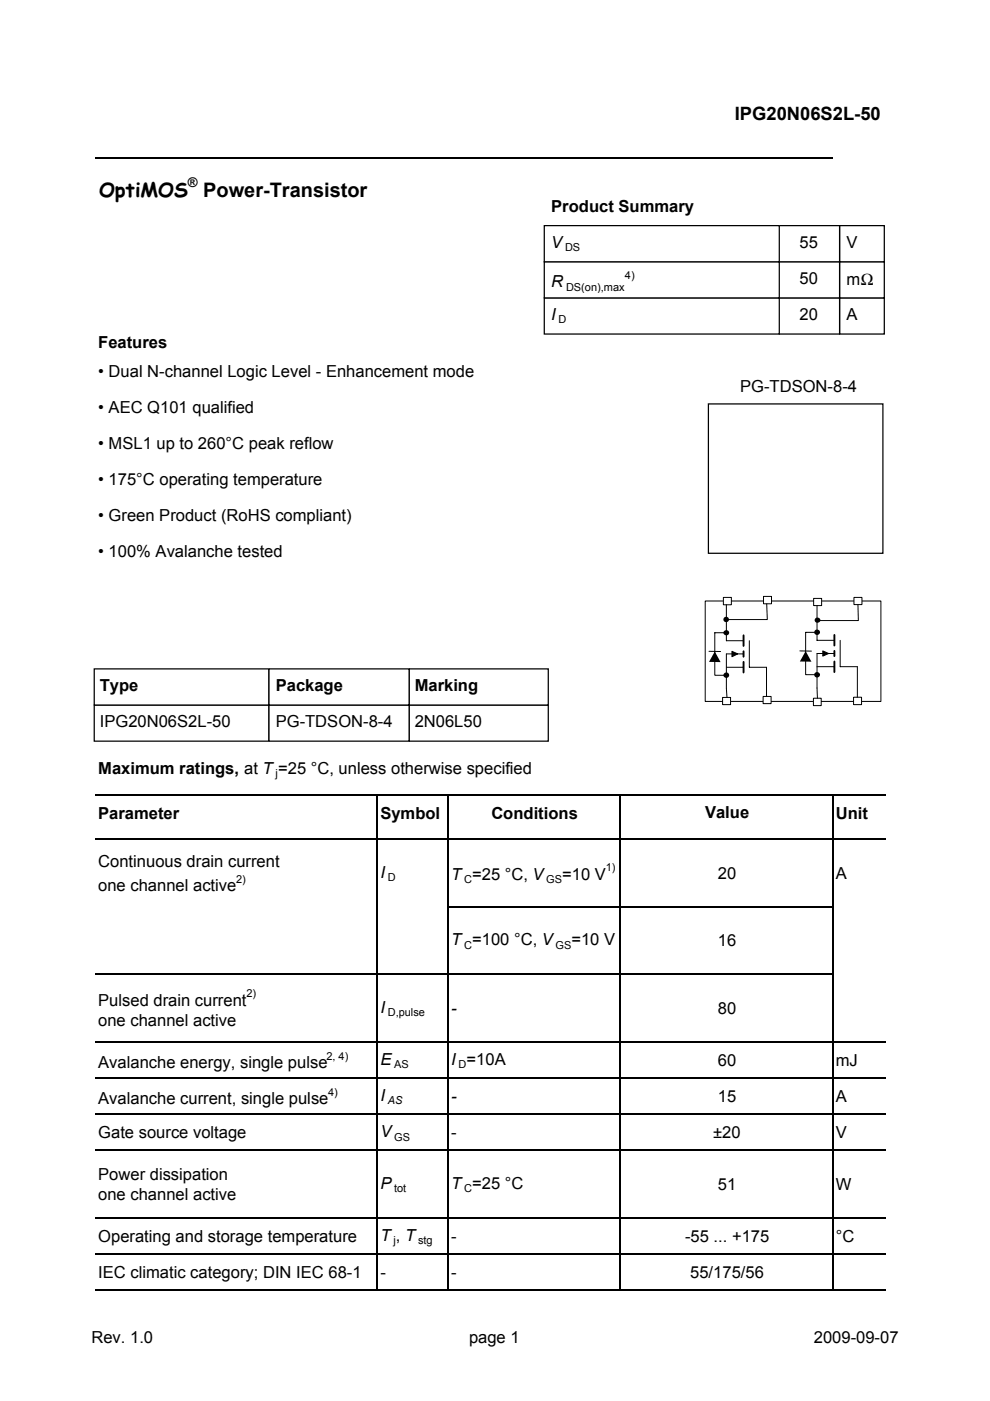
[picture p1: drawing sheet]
<svg xmlns="http://www.w3.org/2000/svg" width="210mm" height="297mm" viewBox="0 0 210 297" stroke-linecap="round" stroke-linejoin="round" font-family="sans-serif">
<g fill="none" stroke="#000" stroke-width=".34">
<path d="M20.2 33.4h156.4M20.2 168.5h167.5M20.2 177.9h167.5M80 168.7v105.1M95 168.7v105.1M131.4 168.7v105.1M176.5 168.7v105.1M95.2 192.2h81.5M20.2 206.6h156.5M20.2 220.9h167.5M20.2 228.6h167.5M20.2 236.3h167.5"/>
<path d="M20.2 243.9h167.5M20.2 258.3h167.5M20.2 265.9h167.5M20.2 273.6h167.5"/>
</g>
<path d="M178 63.2h9.5v7.6h-9.5z" fill="#fff"/>
<path d="M178 63.2h9.5v7.6h-9.5z" fill="none" stroke="#000" stroke-width=".26"/>
<path d="M165.2 63.2h12.8v7.6h-12.8z" fill="#fff"/>
<path d="M165.2 63.2h12.8v7.6h-12.8z" fill="none" stroke="#000" stroke-width=".26"/>
<path d="M115.4 63.2h49.8v7.6h-49.8z" fill="#fff"/>
<path d="M115.4 63.2h49.8v7.6h-49.8z" fill="none" stroke="#000" stroke-width=".26"/>
<path d="M178 55.5h9.5v7.7h-9.5z" fill="#fff"/>
<path d="M178 55.5h9.5v7.7h-9.5z" fill="none" stroke="#000" stroke-width=".26"/>
<path d="M165.2 55.5h12.8v7.7h-12.8z" fill="#fff"/>
<path d="M165.2 55.5h12.8v7.7h-12.8z" fill="none" stroke="#000" stroke-width=".26"/>
<path d="M115.4 55.5h49.8v7.7h-49.8z" fill="#fff"/>
<path d="M115.4 55.5h49.8v7.7h-49.8z" fill="none" stroke="#000" stroke-width=".26"/>
<path d="M178 47.8h9.5v7.7h-9.5z" fill="#fff"/>
<path d="M178 47.8h9.5v7.7h-9.5z" fill="none" stroke="#000" stroke-width=".26"/>
<path d="M165.2 47.8h12.8v7.7h-12.8z" fill="#fff"/>
<path d="M165.2 47.8h12.8v7.7h-12.8z" fill="none" stroke="#000" stroke-width=".26"/>
<path d="M115.4 47.8h49.8v7.7h-49.8z" fill="#fff"/>
<path d="M115.4 47.8h49.8v7.7h-49.8z" fill="none" stroke="#000" stroke-width=".26"/>
<path d="M116.2 49.1h48.2v5.4h-48.2z" fill="#fff"/>
<path d="M116.2 49.1h48.2v5.4h-48.2z" fill="none" stroke="#fff" stroke-width=".26"/>
<path d="M165.8 49.1h11.4v5.4h-11.4z" fill="#fff"/>
<path d="M165.8 49.1h11.4v5.4h-11.4z" fill="none" stroke="#fff" stroke-width=".26"/>
<path d="M178.9 49.1h8v5.4h-8z" fill="#fff"/>
<path d="M178.9 49.1h8v5.4h-8z" fill="none" stroke="#fff" stroke-width=".26"/>
<path d="M116.2 56.8h48.2v5.3h-48.2z" fill="#fff"/>
<path d="M116.2 56.8h48.2v5.3h-48.2z" fill="none" stroke="#fff" stroke-width=".26"/>
<path d="M165.8 56.8h11.4v5.3h-11.4z" fill="#fff"/>
<path d="M165.8 56.8h11.4v5.3h-11.4z" fill="none" stroke="#fff" stroke-width=".26"/>
<path d="M178.9 56.8h8v5.3h-8z" fill="#fff"/>
<path d="M178.9 56.8h8v5.3h-8z" fill="none" stroke="#fff" stroke-width=".26"/>
<path d="M116.2 64.4h48.2v5.4h-48.2z" fill="#fff"/>
<path d="M116.2 64.4h48.2v5.4h-48.2z" fill="none" stroke="#fff" stroke-width=".26"/>
<path d="M165.8 64.4h11.4v5.4h-11.4z" fill="#fff"/>
<path d="M165.8 64.4h11.4v5.4h-11.4z" fill="none" stroke="#fff" stroke-width=".26"/>
<path d="M178.9 64.4h8v5.4h-8z" fill="#fff"/>
<path d="M178.9 64.4h8v5.4h-8z" fill="none" stroke="#fff" stroke-width=".26"/>
<path d="M116.2 41.4h48.2v5.4h-48.2z" fill="#fff"/>
<path d="M116.2 41.4h48.2v5.4h-48.2z" fill="none" stroke="#fff" stroke-width=".26"/>
<path d="M86.7 149.5h29.5v7.6h-29.5z" fill="#fff"/>
<path d="M86.7 149.5h29.5v7.6h-29.5z" fill="none" stroke="#000" stroke-width=".26"/>
<path d="M57 149.5h29.7v7.6h-29.7z" fill="#fff"/>
<path d="M57 149.5h29.7v7.6h-29.7z" fill="none" stroke="#000" stroke-width=".26"/>
<path d="M20 149.5h37v7.6h-37z" fill="#fff"/>
<path d="M20 149.5h37v7.6h-37z" fill="none" stroke="#000" stroke-width=".26"/>
<path d="M86.7 141.8h29.5v7.7h-29.5z" fill="#fff"/>
<path d="M86.7 141.8h29.5v7.7h-29.5z" fill="none" stroke="#000" stroke-width=".26"/>
<path d="M57 141.8h29.7v7.7h-29.7z" fill="#fff"/>
<path d="M57 141.8h29.7v7.7h-29.7z" fill="none" stroke="#000" stroke-width=".26"/>
<path d="M20 141.8h37v7.7h-37z" fill="#fff"/>
<path d="M20 141.8h37v7.7h-37z" fill="none" stroke="#000" stroke-width=".26"/>
<path d="M20.5 143.1h35.6v5.4h-35.6z" fill="#fff"/>
<path d="M20.5 143.1h35.6v5.4h-35.6z" fill="none" stroke="#fff" stroke-width=".26"/>
<path d="M57.8 143.1h28.1v5.4h-28.1z" fill="#fff"/>
<path d="M57.8 143.1h28.1v5.4h-28.1z" fill="none" stroke="#fff" stroke-width=".26"/>
<path d="M87.3 143.1h28.4v5.4h-28.4z" fill="#fff"/>
<path d="M87.3 143.1h28.4v5.4h-28.4z" fill="none" stroke="#fff" stroke-width=".26"/>
<path d="M20.5 150.7h35.6v5.4h-35.6z" fill="#fff"/>
<path d="M20.5 150.7h35.6v5.4h-35.6z" fill="none" stroke="#fff" stroke-width=".26"/>
<path d="M57.8 150.7h28.1v5.4h-28.1z" fill="#fff"/>
<path d="M57.8 150.7h28.1v5.4h-28.1z" fill="none" stroke="#fff" stroke-width=".26"/>
<path d="M87.3 150.7h28.4v5.4h-28.4z" fill="#fff"/>
<path d="M87.3 150.7h28.4v5.4h-28.4z" fill="none" stroke="#fff" stroke-width=".26"/>
<g fill="#fff">
<path d="M22.8 47.8h21.4v13.3h-21.4z"/>
<path d="M50 47.8h22v13.5h-22z"/>
<path d="M150.2 85.6h37v31.7h-37z"/>
</g>
<path d="M150.2 85.6h37v31.7h-37z" fill="none" stroke="#000" stroke-width=".26"/>
<path d="M151.8 79.8h35.1v5.1h-35.1z" fill="#fff"/>
<path d="M151.8 79.8h35.1v5.1h-35.1z" fill="none" stroke="#fff" stroke-width=".26"/>
<path d="M153.5 87.6h31.5v28.7h-31.5z" fill="#fff"/>
<path d="M153.5 87.6h31.5v28.7h-31.5z" fill="none" stroke="#fff" stroke-width=".21"/>
<g fill="#fff">
<path d="M157.1 91.5h24.1v22h-24.1z"/>
<path d="M157.1 91.5h24.2v22.1h-24.2z"/>
<path d="M149.5 127.4h37.3v21.3h-37.3z"/>
</g>
<path d="M149.5 127.4h37.3v21.3h-37.3zM150.3 138.1h2.5M154 134.2h-2.4v9h2.4M154 131.4v4.4h3.6M155.2 138.1l1.2 .5-1.2 .6zM157.6 138.6h-3.6v7.4M158.9 135.8v5.7h3.6M154 141.5h3.6" fill="none" stroke="#000" stroke-width=".21"/>
<path d="M157.6 134.7v2.2M157.6 138.1v1.1M157.6 140.3v2.3" fill="none" stroke="#000" stroke-width=".41"/>
<g fill="#000">
<path d="M151.6 138.1l1.2 2.3-2.5-.1zM155.2 138.1l1.2 .5-1.2 .6z"/>
<circle cx="154" cy="134.1" r=".58"/>
<circle cx="154" cy="143.2" r=".59"/>
</g>
<path d="M161.8 147.7h1.7v1.5h-1.7z" fill="#fff"/>
<path d="M161.8 147.7h1.7v1.5h-1.7z" fill="none" stroke="#000" stroke-width=".21"/>
<path d="M153.2 147.9h1.7v1.5h-1.7z" fill="#fff"/>
<path d="M169.6 138h2.4M173.2 134.1h-2.4v8.9h2.4M173.2 131.2v4.6h3.7M174.5 138l1.2 .6-1.2 .5zM176.9 138.6h-3.7v7.3M178.1 135.8v5.6h3.7M153.2 147.9h1.7v1.5h-1.7zM173.2 141.4h3.7" fill="none" stroke="#000" stroke-width=".21"/>
<path d="M176.9 134.6v2.3M176.9 138v1.1M176.9 140.3v2.2" fill="none" stroke="#000" stroke-width=".41"/>
<g fill="#000">
<path d="M170.8 138l1.2 2.3h-2.4zM174.5 138l1.2 .6-1.2 .5z"/>
<circle cx="173.3" cy="134.1" r=".6"/>
<circle cx="173.3" cy="143.1" r=".6"/>
</g>
<path d="M181 147.8h1.7v1.6h-1.7z" fill="#fff"/>
<path d="M181 147.8h1.7v1.6h-1.7z" fill="none" stroke="#000" stroke-width=".21"/>
<path d="M172.5 148h1.6v1.6h-1.6z" fill="#fff"/>
<path d="M172.5 148h1.6v1.6h-1.6z" fill="none" stroke="#000" stroke-width=".21"/>
<path d="M161.9 126.4h1.7v1.6h-1.7z" fill="#fff"/>
<path d="M161.9 126.4h1.7v1.6h-1.7z" fill="none" stroke="#000" stroke-width=".21"/>
<path d="M153.4 126.7h1.7v1.5h-1.7z" fill="#fff"/>
<path d="M153.4 126.7h1.7v1.5h-1.7z" fill="none" stroke="#000" stroke-width=".21"/>
<path d="M181.1 126.7h1.7v1.5h-1.7z" fill="#fff"/>
<path d="M181.1 126.7h1.7v1.5h-1.7z" fill="none" stroke="#000" stroke-width=".21"/>
<path d="M172.5 126.9h1.7v1.5h-1.7z" fill="#fff"/>
<path d="M162.6 128l.1 3.4h-8.7v-3.2M172.5 126.9h1.7v1.5h-1.7zM173.2 128.4v2.8M181.9 128.3l.1 3.3h-8.7M154 146l.1 1.9M162.5 141.5v6.2M173.2 145.9l.1 2.1M181.8 141.4v6.4" fill="none" stroke="#000" stroke-width=".21"/>
<g fill="#000">
<circle cx="154" cy="131.3" r=".58"/>
<circle cx="173.3" cy="131.5" r=".58"/>
</g>
<g font-size="4.2">
<text x="21" y="41.8">OptiMOS</text>
<text x="43.1" y="41.8">Power-Transistor</text>
</g>
<text font-size="3.9" x="155.8" y="25.4">IPG20N06S2L-50</text>
<g font-size="3.5">
<text x="116.9" y="45">Product Summary</text>
<text x="116.9" y="52.5">V</text>
<text x="169.5" y="52.5">55</text>
<text x="179.5" y="52.5">V</text>
<text x="116.9" y="60.9">R</text>
<text x="169.5" y="60.2">50</text>
<text x="179.5" y="60.4">mΩ</text>
<text x="116.9" y="67.8">I</text>
<text x="169.5" y="67.8">20</text>
<text x="179.5" y="67.8">A</text>
<text x="20.8" y="73.8">Features</text>
<text x="20.8" y="79.9">• Dual N-channel Logic Level - Enhancement mode</text>
<text x="156.9" y="83.1">PG-TDSON-8-4</text>
<text x="20.8" y="87.5">• AEC Q101 qualified</text>
<text x="20.8" y="95.2">• MSL1 up to 260°C peak reflow</text>
<text x="20.8" y="102.9">• 175°C operating temperature</text>
<text x="20.8" y="110.5">• Green Product (RoHS compliant)</text>
<text x="20.8" y="118.2">• 100% Avalanche tested</text>
<text x="21.2" y="146.6">Type</text>
<text x="58.5" y="146.6">Package</text>
<text x="87.9" y="146.6">Marking</text>
<text x="21.2" y="154.1">IPG20N06S2L-50</text>
<text x="58.5" y="154.1">PG-TDSON-8-4</text>
<text x="87.9" y="154.1">2N06L50</text>
<text x="20.8" y="164">Maximum ratings, at T =25 °C, unless otherwise specified</text>
<text x="20.8" y="173.6">Parameter</text>
<text x="80.6" y="173.6">Symbol</text>
<text x="104.2" y="173.6">Conditions</text>
<text x="149.5" y="173.4">Value</text>
<text x="177.2" y="173.6">Unit</text>
<text x="20.8" y="183.7">Continuous drain current</text>
<text x="20.8" y="188.8">one channel active</text>
<text x="80.6" y="186.1">I</text>
<text x="95.7" y="186.5">T =25 °C, V</text>
<text x="119.2" y="186.5">=10 V</text>
<text x="152.2" y="186.3">20</text>
<text x="177.2" y="186.3">A</text>
<text x="95.7" y="200.4">T =100 °C, V</text>
<text x="121.2" y="200.4">=10 V</text>
<text x="152.2" y="200.7">16</text>
<text x="20.8" y="213.2">Pulsed drain current</text>
<text x="80.6" y="214.8">I</text>
<text x="95.7" y="215">-</text>
<text x="152.2" y="215">80</text>
<text x="20.8" y="217.6">one channel active</text>
<text x="20.8" y="226.4">Avalanche energy, single pulse</text>
<text x="80.6" y="225.8">E</text>
<text x="95.7" y="225.8">I =10A</text>
<text x="152.2" y="226">60</text>
<text x="177.2" y="226">mJ</text>
<text x="80.6" y="233.4">I</text>
<text x="95.7" y="233.6">-</text>
<text x="152.2" y="233.7">15</text>
<text x="177.2" y="233.7">A</text>
<text x="20.8" y="234.1">Avalanche current, single pulse</text>
<text x="20.8" y="241.3">Gate source voltage</text>
<text x="80.6" y="241.1">V</text>
<text x="95.7" y="241.3">-</text>
<text x="151.2" y="241.3">±20</text>
<text x="177.2" y="241.3">V</text>
<text x="20.8" y="250.1">Power dissipation</text>
<text x="20.8" y="254.5">one channel active</text>
<text x="80.6" y="252.1">P</text>
<text x="95.7" y="252.1">T =25 °C</text>
<text x="152.2" y="252.3">51</text>
<text x="177.2" y="252.3">W</text>
<text x="20.8" y="263.4">Operating and storage temperature</text>
<text x="80.6" y="263.1">T , T</text>
<text x="95.7" y="263.4">-</text>
<text x="145.2" y="263.4">-55 ... +175</text>
<text x="177.2" y="263.4">°C</text>
<text x="20.8" y="271">IEC climatic category; DIN IEC 68-1</text>
<text x="80.6" y="271">-</text>
<text x="95.7" y="271">-</text>
<text x="146.3" y="271">55/175/56</text>
<text x="19.4" y="284.6">Rev. 1.0</text>
<text x="99.4" y="284.6">page 1</text>
<text x="172.5" y="284.6">2009-09-07</text>
</g>
<text font-size="2.8" x="39.8" y="39.7">®</text>
<g font-size="2.3">
<text x="119.8" y="53.2">DS</text>
<text x="132.5" y="59.2">4)</text>
<text x="120" y="61.6">DS(on),max</text>
<text x="118.4" y="68.5">D</text>
<text x="58.4" y="164.7">j</text>
<text x="128.4" y="184.7">1)</text>
<text x="50" y="187.1">2)</text>
<text x="82.2" y="186.8">D</text>
<text x="98.4" y="187.2">C</text>
<text x="115.8" y="187.2">GS</text>
<text x="98.4" y="201.1">C</text>
<text x="117.8" y="201.1">GS</text>
<text x="52.2" y="211.5">2)</text>
<text x="82.2" y="215.5">D,pulse</text>
<text x="69.2" y="224.7">2, 4)</text>
<text x="83.6" y="226.5">AS</text>
<text x="97.2" y="226.5">D</text>
<text x="69.6" y="232.3">4)</text>
<text x="82.2" y="234.1">AS</text>
<text x="83.6" y="241.8">GS</text>
<text x="83.6" y="252.8">tot</text>
<text x="98.4" y="252.8">C</text>
<text x="83.4" y="263.8">j</text>
<text x="88.6" y="263.8">stg</text>
</g>
</svg>
